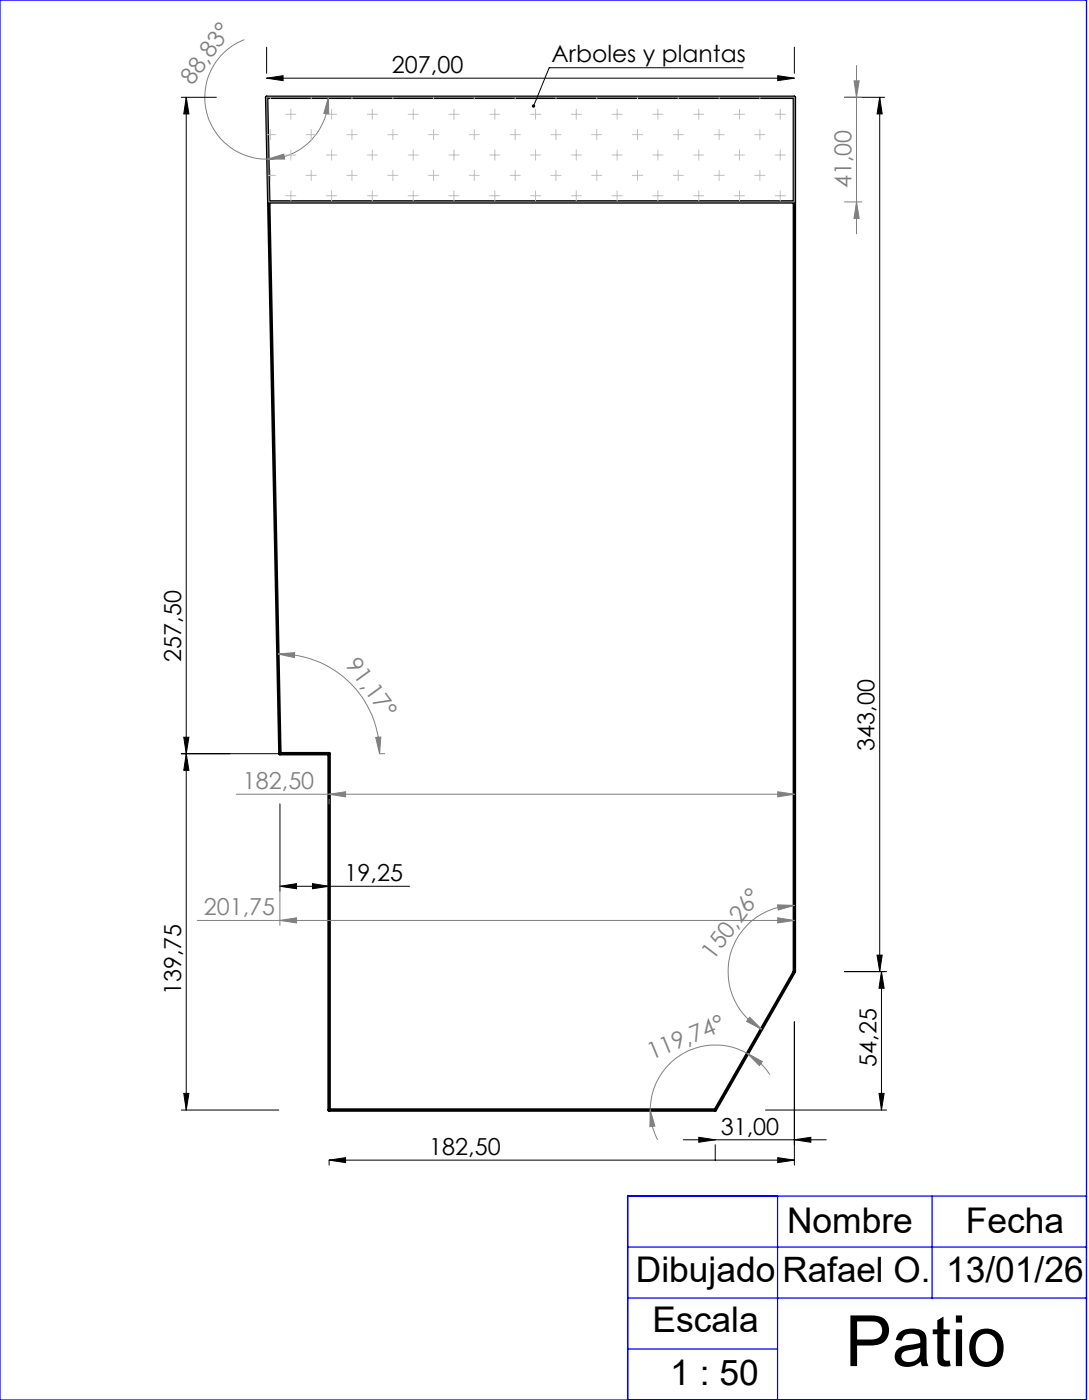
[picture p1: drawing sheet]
<svg xmlns="http://www.w3.org/2000/svg" width="217mm" height="279mm" viewBox="0 0 217 279" stroke-linecap="round" stroke-linejoin="round" font-family="sans-serif">
<path d="M53.1 19.4h105.2v174.2l-15.8 27.6h-76.9v-71h-9.8zM53.6 40.2h104.7" fill="none" stroke="#000" stroke-width=".7"/>
<g fill="none" stroke="#000" stroke-width=".2">
<path d="M36.1 19.4h7M37.1 19.4l.5 3.3h-1zM37.1 19.4v201.8M53.1 15.6l3.3-.5v1zM53.1 9.4v5.2M53.1 15.6h105.2M148.1 13.5h-38.7l-3.1 7.6M155 15.1l3.3 .5-3.3 .5zM158.3 9.4v5.2M168.3 19.4h8M175.3 19.4l.5 3.3h-1zM175.3 19.4v174.2"/>
<path d="M36.1 150.2h19.5M36.6 146.9h1l-.5 3.3zM37.1 150.2l.5 3.3h-1zM55.8 176.6l3.3-.5v1zM55.8 160.2v17.4M55.8 176.6h25.8M62.3 176.1l3.3 .5-3.3 .5zM65.6 160.2v17.4M168.3 193.6h8.4M174.8 190.3h1l-.5 3.3zM175.6 193.6l.6 3.3h-1zM175.6 193.6v27.6"/>
<path d="M36.6 217.9h1l-.5 3.3zM158.3 203.6v28.6M175.2 217.9h1l-.6 3.3zM36.1 221.2h19.5M65.6 231.2l3.3-.5v1zM65.6 231.2v1M65.6 231.2h92.7M136.2 227.1h28.4M139.2 226.6l3.3 .5-3.3 .5zM142.5 228.1v3.1M152.5 221.2h24.2M155 230.7l3.3 .5-3.3 .5z"/>
<path d="M158.3 227.1l3.3-.5v1z"/>
</g>
<g fill="none" stroke="#808080" stroke-width=".2">
<path d="M48.7 7.9a12.3 12.3 0 0 0-7.7 13.9 12.3 12.3 0 0 0 12.4 9.9M65.4 19.4l.1 3.3-1-.1zM65.4 19.4a12.3 12.3 0 0 1-12 12.3M168.3 19.4h3.4M170.2 16.1h1l-.5 3.3zM170.7 13v33.6M53.4 31.7l3.2-1 .1 1zM168.3 40.2h3.4M170.7 40.2l.5 3.3h-1zM55.4 130.3l3.3-.2v.9zM55.4 130.3a19.9 19.9 0 0 1 20.2 19.9M47.1 158.3h111.2"/>
<path d="M65.6 158.3l3.3-.5v1zM65.6 159.3v.9M74.9 147l1-.1-.3 3.3zM75.6 150.2h1.1M155 157.8l3.3 .5-3.3 .5zM55.8 160.2v24.2M39.3 183.4h119M55.8 183.4l3.3-.5v1zM154.9 180.3l3.4 .1-3.2 1zM155 182.9l3.3 .5-3.3 .5zM158.3 180.4a13.2 13.2 0 0 0-12.8 9.8 13.2 13.2 0 0 0 6.2 14.9M148.9 210l3 1.5-.6 .9z"/>
<path d="M148.9 210a13 13 0 0 0-19.3 11.2M148.9 210a12.8 12.8 0 0 1 4.5 4.2M149.4 202.7l2.3 2.4-2.9-1.6zM129.6 221.2l.9 3.2-1 .1zM129.6 221.2a13.8 13.8 0 0 0 1.4 5.9"/>
</g>
<path d="M53.1 19.4h105.2v20.8h-104.7z" fill="none" stroke="#808080" stroke-width=".25"/>
<g fill="none" stroke="#c0c0c0" stroke-width=".2">
<path d="M53.9 19.4v.3M62 19.4v.3M70.1 19.4v.3M78.3 19.4v.3M86.4 19.4v.3M94.5 19.4v.3M102.7 19.4v.3M110.8 19.4v.3M118.9 19.4v.3M127 19.4v.3M135.1 19.4v.3M143.3 19.4v.3"/>
<path d="M151.4 19.4v.3M53.3 26.8h1.6M53.4 34.9h1.5M53.9 25.8v2.1M53.9 33.9v2.1M56.9 22.8h2M56.9 30.9h2M56.9 39h2M58 21.8v2M58 29.9v2M58 38v2M61 26.8h2"/>
<path d="M61 34.9h2M62 25.8v2.1M62 33.9v2.1M65.1 22.8h2M65.1 30.9h2M65.1 39h2M66.1 21.8v2M66.1 29.9v2M66.1 38v2M69.1 26.8h2.1M69.1 34.9h2.1M70.1 25.8v2.1"/>
<path d="M70.1 33.9v2.1M73.2 22.8h2M73.2 30.9h2M73.2 39h2M74.2 21.8v2M74.2 29.9v2M74.2 38v2M77.3 26.8h2M77.3 34.9h2M78.3 25.8v2.1M78.3 33.9v2.1M81.3 22.8h2.1"/>
<path d="M81.3 30.9h2.1M81.3 39h2.1M82.3 21.8v2M82.3 29.9v2M82.3 38v2M85.4 26.8h2M85.4 34.9h2M86.4 25.8v2.1M86.4 33.9v2.1M89.4 22.8h2.1M89.4 30.9h2.1M89.4 39h2.1"/>
<path d="M90.5 21.8v2M90.5 29.9v2M90.5 38v2M93.5 26.8h2M93.5 34.9h2M94.5 25.8v2.1M94.5 33.9v2.1M97.6 22.8h2M97.6 30.9h2M97.6 39h2M98.6 21.8v2M98.6 29.9v2"/>
<path d="M98.6 38v2M101.6 26.8h2.1M101.6 34.9h2.1M102.7 25.8v2.1M102.7 33.9v2.1M105.7 22.8h2M105.7 30.9h2M105.7 39h2M106.7 21.8v2M106.7 29.9v2M106.7 38v2M109.7 26.8h2.1"/>
<path d="M109.7 34.9h2.1M110.8 25.8v2.1M110.8 33.9v2.1M113.8 22.8h2.1M113.8 30.9h2.1M113.8 39h2.1M114.8 21.8v2M114.8 29.9v2M114.8 38v2M117.9 26.8h2M117.9 34.9h2M118.9 25.8v2.1"/>
<path d="M118.9 33.9v2.1M122 22.8h2M122 30.9h2M122 39h2M123 21.8v2M123 29.9v2M123 38v2M126 26.8h2.1M126 34.9h2.1M127 25.8v2.1M127 33.9v2.1M130.1 22.8h2"/>
<path d="M130.1 30.9h2M130.1 39h2M131.1 21.8v2M131.1 29.9v2M131.1 38v2M134.2 26.8h2M134.2 34.9h2M135.1 25.8v2.1M135.1 33.9v2.1M138.2 22.8h2M138.2 30.9h2M138.2 39h2"/>
<path d="M139.2 21.8v2M139.2 29.9v2M139.2 38v2M142.3 26.8h2M142.3 34.9h2M143.3 25.8v2.1M143.3 33.9v2.1M146.3 22.8h2.1M146.3 30.9h2.1M146.3 39h2.1M147.4 21.8v2M147.4 29.9v2"/>
<path d="M147.4 38v2M150.4 26.8h2M150.4 34.9h2M151.4 25.8v2.1M151.4 33.9v2.1M154.5 22.8h2M154.5 30.9h2M154.5 39h2M155.5 21.8v2M155.5 29.9v2M155.5 38v2"/>
</g>
<path d="M0 0h216.5v279h-216.5zM154.9 238.4v40.6M185.7 238.4v20.3M216.5 238.4h-91.4v40.6M125.1 248.5h91.4M125.1 258.7h91.4M125.1 268.8h29.8" fill="none" stroke="#00f" stroke-width=".25"/>
<g fill="#000">
<path d="M53.1 15.6l3.3-.5v1zM155 15.1l3.3 .5-3.3 .5zM139.2 226.6l3.3 .5-3.3 .5zM158.3 227.1l3.3-.5v1zM65.6 231.2l3.3-.5v1zM155 230.7l3.3 .5-3.3 .5z"/>
<path d="M175.3 19.4l.5 3.3h-1zM174.8 190.3h1l-.5 3.3z"/>
<path d="M62.3 176.1l3.3 .5-3.3 .5zM55.8 176.6l3.3-.5v1z"/>
<path d="M175.2 217.9h1l-.6 3.3zM175.6 193.6l.6 3.3h-1zM36.6 217.9h1l-.5 3.3zM37.1 150.2l.5 3.3h-1zM36.6 146.9h1l-.5 3.3zM37.1 19.4l.5 3.3h-1z"/>
</g>
<g fill="#808080">
<path d="M74.9 147l1-.1-.3 3.3zM55.4 130.3l3.3-.2v.9z"/>
<path d="M65.6 158.3l3.3-.5v1zM155 157.8l3.3 .5-3.3 .5zM55.8 183.4l3.3-.5v1zM155 182.9l3.3 .5-3.3 .5z"/>
<path d="M148.9 210l3 1.5-.6 .9zM129.6 221.2l.9 3.2-1 .1z"/>
<path d="M154.9 180.3l3.4 .1-3.2 1zM149.4 202.7l2.3 2.4-2.9-1.6z"/>
<path d="M53.4 31.7l3.2-1 .1 1zM65.4 19.4l.1 3.3-1-.1z"/>
<path d="M170.2 16.1h1l-.5 3.3zM170.7 40.2l.5 3.3h-1z"/>
</g>
<path d="M106.1 20.9a.34 .34 0 0 1 .6 .2 .34 .34 0 0 1-.5 .3l.1-.3-.1 .3a.33 .33 0 0 1-.1-.5z" fill="#000"/>
<text font-size="14.1" x="168.4" y="272.2">Patio</text>
<g font-size="7.1">
<text x="156.8" y="245.8">Nombre</text>
<text x="192.4" y="245.8">Fecha</text>
<text x="126.7" y="255.5">Dibujado</text>
<text x="188.5" y="255.5">13/01/26</text>
<text x="130" y="265.5">Escala</text>
<text x="133.6" y="276.1">1 : 50</text>
</g>
<text font-size="7" x="155.9" y="255.5">Rafael O.</text>
<g font-size="4.7" fill="#808080">
<text x="38.4" y="17.1" transform="rotate(-54 38.4 17.1)">88,83°</text>
<text x="169.7" y="37.5" transform="rotate(-90 169.7 37.5)">41,00</text>
<text x="68.7" y="132.5" transform="rotate(54 68.7 132.5)">91,17°</text>
<text x="48.4" y="157.3">182,50</text>
<text x="40.6" y="182.4">201,75</text>
<text x="142.1" y="191.4" transform="rotate(-53 142.1 191.4)">150,26°</text>
<text x="129.8" y="211.3" transform="rotate(-22 129.8 211.3)">119,74°</text>
</g>
<g font-size="4.7">
<text x="78.1" y="14.5">207,00</text>
<text x="109.9" y="12.4">Arboles y plantas</text>
<text x="36.1" y="131.9" transform="rotate(-90 36.1 131.9)">257,50</text>
<text x="174.3" y="149.6" transform="rotate(-90 174.3 149.6)">343,00</text>
<text x="68.7" y="175.6">19,25</text>
<text x="36.1" y="198.3" transform="rotate(-90 36.1 198.3)">139,75</text>
<text x="174.7" y="212.6" transform="rotate(-90 174.7 212.6)">54,25</text>
<text x="143.6" y="226.1">31,00</text>
<text x="85.5" y="230.2">182,50</text>
</g>
</svg>
